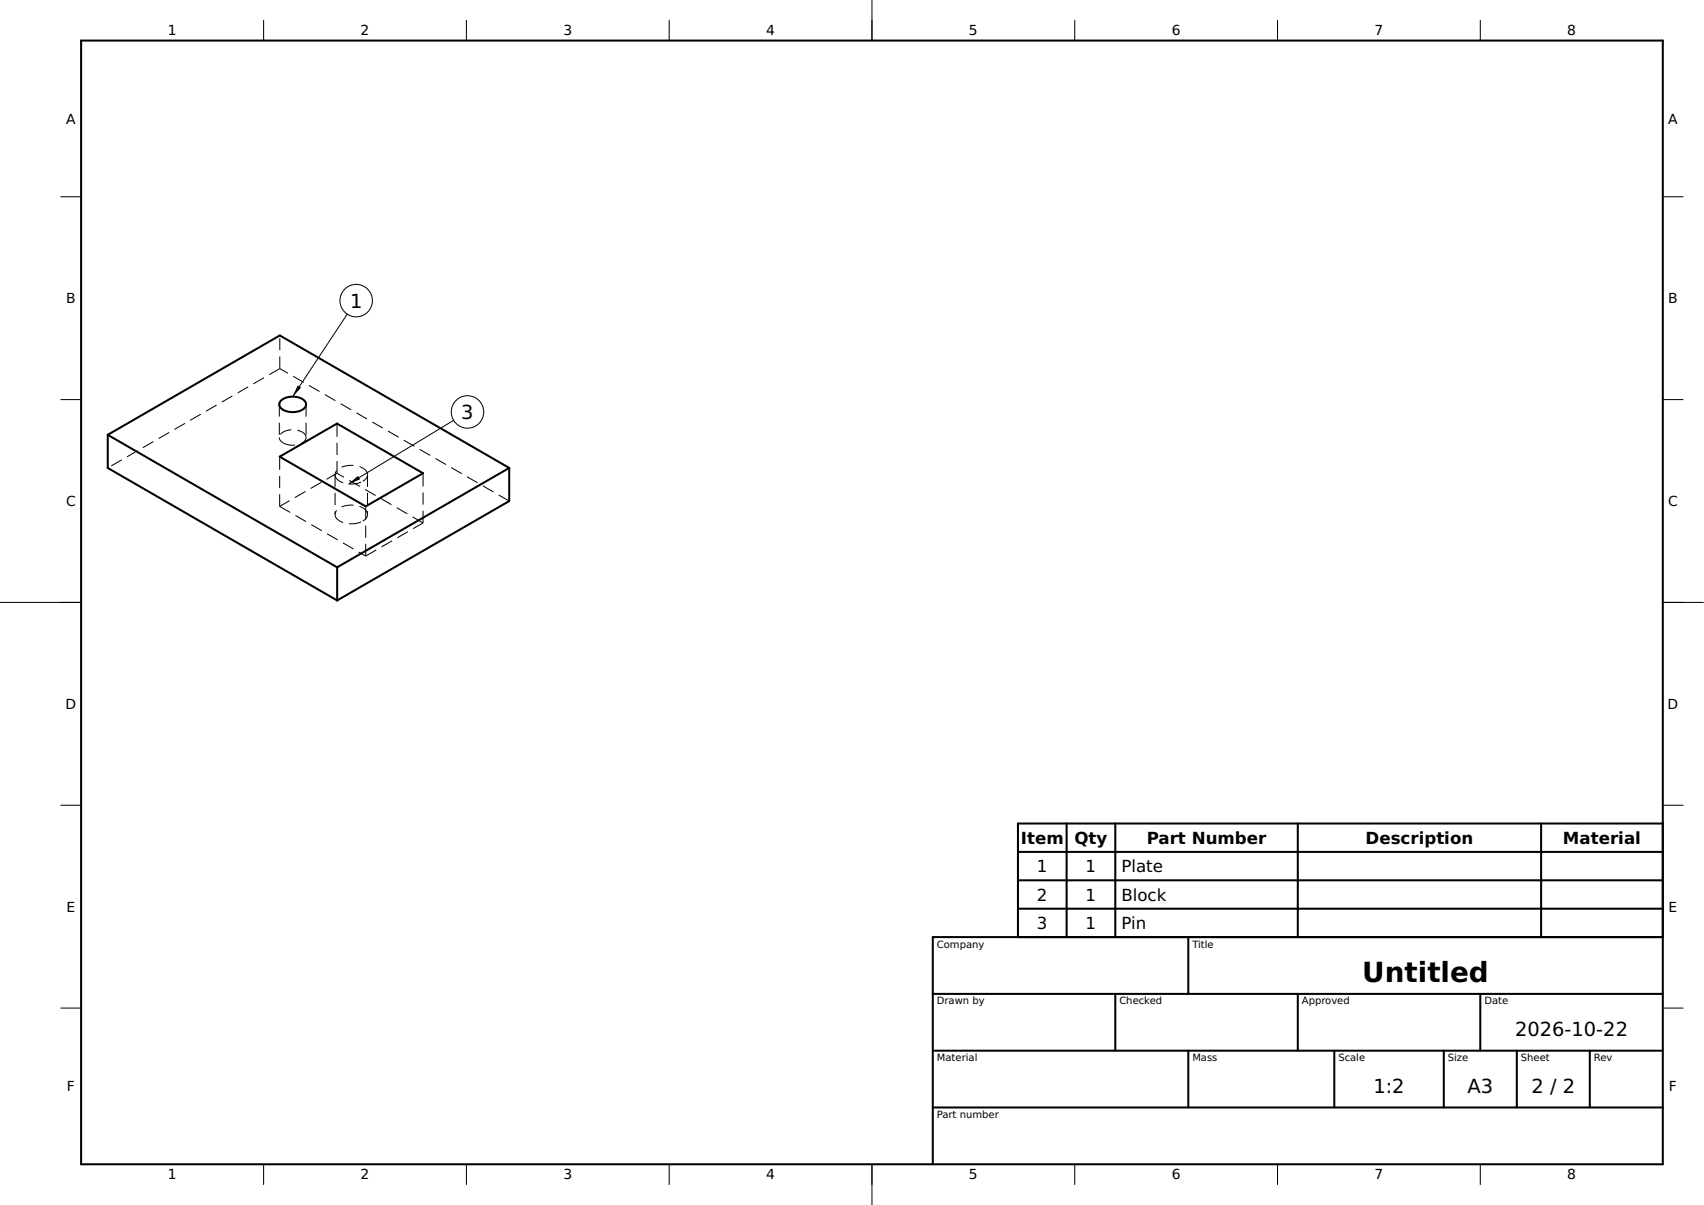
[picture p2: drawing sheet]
<svg xmlns="http://www.w3.org/2000/svg" width="420mm" height="297mm" viewBox="0 0 420 297" stroke-linecap="round" stroke-linejoin="round" font-family="sans-serif">
<g fill="none" stroke="#000" stroke-width=".5">
<path d="M20 10h390v277h-390zM69.2 98.8a4.3 4.3 0 0 1 6.2 .5 1.59 1.59 0 0 1-1.5 2 4 4 0 0 1-5-1.2v-.7zM26.6 107.2v8.2l56.5 32.6M26.6 107.2l42.4-24.5 56.6 32.7M26.6 107.2l56.5 32.6M69 112.6l14.1-8.2 21.2 12.3-14.1 8.1zM125.6 115.4v8.1l-42.5 24.5M125.6 115.4l-42.5 24.4M83.1 139.8v8.2M251 210h159M251 217h159M263 203v28"/>
<path d="M275 203v28M320 203v28M380 203v28M410 203h-159v28M251 224h159M293 231v14M410 231h-180v56M230 245h180M230 259h180M275 245v14M293 259v14M320 245v14"/>
<path d="M329 259v14M356 259v14M365 245v14M374 259v14M392 259v14M230 273h180"/>
</g>
<g fill="none" stroke="#000" stroke-width=".25">
<path d="M65 5v5M115 5v5M165 5v5M215 0v10M265 5v5M315 5v5M365 5v5M15 48.5h5M410 48.5h5M85.6 77.4l-13.4 20.4M15 98.5h5M410 98.5h5"/>
<path d="M111.9 103.6l-25.9 15.7M0 148.5h20M410 148.5h10M15 198.5h5M410 198.5h5M15 248.5h5M410 248.5h5M65 287v5M115 287v5M165 287v5M215 287v10M265 287v5"/>
<path d="M315 287v5M365 287v5"/>
<circle cx="87.8" cy="74.1" r="4"/>
<circle cx="115.3" cy="101.5" r="4"/>
</g>
<g fill="none" stroke="#000" stroke-width=".25" stroke-dasharray="3 1.5" stroke-linecap="butt">
<path d="M68.9 99.7v8.1M69 90.9v-8.2M69 90.9l-42.4 24.5M75.5 99.7v8.1M68.9 107.8l.2 .7 .7 .7M69.8 109.2a4.3 4.3 0 0 0 5.6-.9l.1-.5M75.5 107.8a2.12 2.12 0 0 0-2.2-1.7 3.7 3.7 0 0 0-4.4 1.5v.2M82.6 117a2.64 2.64 0 0 0 2.7 2.2 6.2 6.2 0 0 0 4.1-.5M82.6 117v9.8M83.1 116.7v-12.3M83.1 116.7l-14.1 8.1M89.4 118.7l.9-.7 .3-1"/>
<path d="M90.6 117a2.64 2.64 0 0 0-2.6-2.2 4.6 4.6 0 0 0-5.3 1.8l-.1 .4M90.6 117v9.8M69 124.8v-12.2M69 124.8l21.2 12.3M82.6 126.8a2.64 2.64 0 0 0 2.7 2.2 6.2 6.2 0 0 0 4.1-.6M89.4 128.4l.9-.6 .3-1M90.2 137.1v-12.3M90.2 137.1l14.1-8.2M90.6 126.8a2.64 2.64 0 0 0-2.6-2.2 4.6 4.6 0 0 0-5.3 1.8l-.1 .4M104.3 128.9v-12.2M104.3 128.9l-21.2-12.2M125.6 123.5l-56.6-32.6"/>
</g>
<path d="M73.4 95l.8 .6-2 2.2zM86 119.3l2.3-2 .5 .9z" fill="#000"/>
<text font-size="6.8" x="335.9" y="242.2">Untitled</text>
<g font-size="4.8">
<text x="86.3" y="75.9">1</text>
<text x="113.7" y="103.3">3</text>
<text x="373.6" y="255.4">2026-10-22</text>
<text x="338.6" y="269.4">1:2</text>
<text x="361.8" y="269.4">A3</text>
<text x="377.6" y="269.4">2 / 2</text>
</g>
<g font-size="4.1">
<text x="251.7" y="208">Item</text>
<text x="264.9" y="208">Qty</text>
<text x="282.8" y="208">Part Number</text>
<text x="336.7" y="208">Description</text>
<text x="385.4" y="208">Material</text>
<text x="255.7" y="215">1</text>
<text x="267.7" y="215">1</text>
<text x="276.5" y="215">Plate</text>
<text x="255.7" y="222">2</text>
<text x="267.7" y="222">1</text>
<text x="276.5" y="222">Block</text>
<text x="255.7" y="229">3</text>
<text x="267.7" y="229">1</text>
<text x="276.5" y="229">Pin</text>
</g>
<g font-size="3.4">
<text x="41.4" y="8.8">1</text>
<text x="88.9" y="8.8">2</text>
<text x="138.9" y="8.8">3</text>
<text x="188.9" y="8.8">4</text>
<text x="238.9" y="8.8">5</text>
<text x="288.9" y="8.8">6</text>
<text x="338.9" y="8.8">7</text>
<text x="386.4" y="8.8">8</text>
<text x="16.3" y="30.5">A</text>
<text x="411.3" y="30.5">A</text>
<text x="16.3" y="74.8">B</text>
<text x="411.3" y="74.8">B</text>
<text x="16.3" y="124.7">C</text>
<text x="411.3" y="124.7">C</text>
<text x="16.2" y="174.8">D</text>
<text x="411.2" y="174.8">D</text>
<text x="16.4" y="224.7">E</text>
<text x="411.4" y="224.7">E</text>
<text x="16.5" y="269">F</text>
<text x="411.5" y="269">F</text>
<text x="41.4" y="290.7">1</text>
<text x="88.9" y="290.7">2</text>
<text x="138.9" y="290.7">3</text>
<text x="188.9" y="290.7">4</text>
<text x="238.9" y="290.7">5</text>
<text x="288.9" y="290.7">6</text>
<text x="338.9" y="290.7">7</text>
<text x="386.4" y="290.7">8</text>
</g>
<g font-size="2.5">
<text x="231" y="233.6">Company</text>
<text x="294" y="233.6">Title</text>
<text x="231" y="247.6">Drawn by</text>
<text x="276" y="247.6">Checked</text>
<text x="321" y="247.6">Approved</text>
<text x="366" y="247.6">Date</text>
<text x="231" y="261.6">Material</text>
<text x="294" y="261.6">Mass</text>
<text x="330" y="261.6">Scale</text>
<text x="357" y="261.6">Size</text>
<text x="375" y="261.6">Sheet</text>
<text x="393" y="261.6">Rev</text>
<text x="231" y="275.6">Part number</text>
</g>
</svg>
